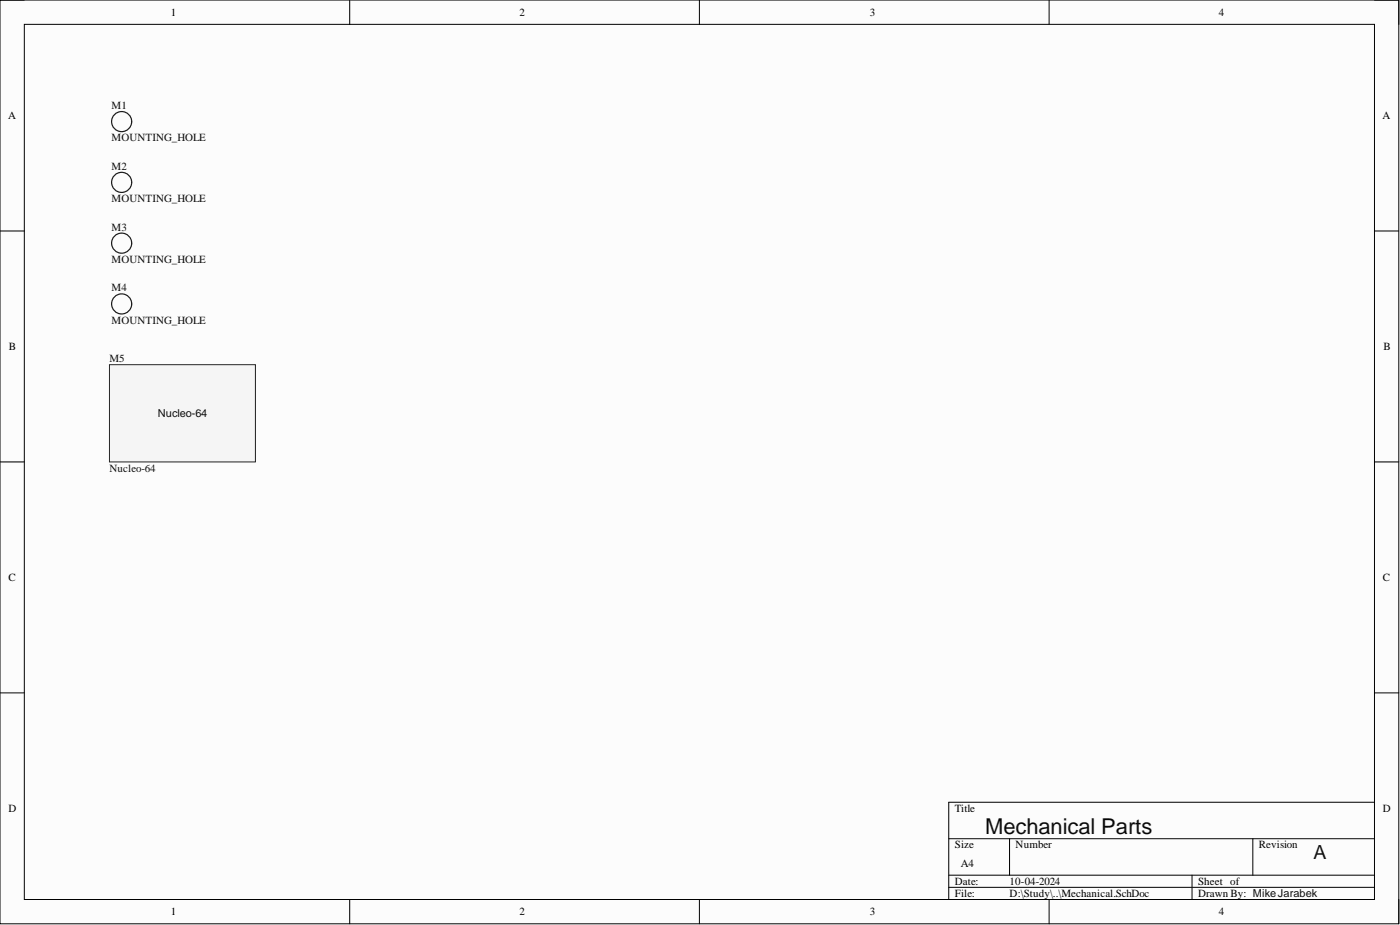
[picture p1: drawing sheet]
<svg xmlns="http://www.w3.org/2000/svg" width="292mm" height="193mm" viewBox="0 0 292 193" stroke-linecap="round" stroke-linejoin="round" font-family="sans-serif">
<path d="M0 0h291.9v192.7h-291.9z" fill-rule="evenodd" fill="#fcfcfc"/>
<path d="M0 0h291.9v192.7h-291.9z" fill="none" stroke="#000" stroke-width=".21"/>
<path d="M5.1 5.1h281.7v182.5h-281.7z" fill-rule="evenodd" fill="#fcfcfc"/>
<g fill="none" stroke="#000" stroke-width=".21">
<path d="M0 0h5.1M5.1 5.1h281.7v182.5h-281.7zM73 0v5.1M145.9 0v5.1M218.9 0v5.1M286.8 0h5.1v5.1M0 48.2h5.1M286.8 48.2h5.1M0 96.4h5.1M286.8 96.4h5.1M0 144.5h5.1M286.8 144.5h5.1"/>
<path d="M198 175h88.8M210.6 175v7.6M261.4 175v7.6M286.8 167.4h-88.8v20.2M73 187.6v5.1M145.9 187.6v5.1M198 182.6h88.8M198 185.1h88.8M218.9 187.6v5.1M248.7 182.6v5M291.9 187.6v5.1"/>
</g>
<g fill="none" stroke="#1c1c1c" stroke-width=".25">
<path d="M27.5 25.4a2.1 2.1 0 0 0-3-1.9 2.1 2.1 0 0 0-.5 3.5 2.1 2.1 0 0 0 3.4-1l.1-.6M27.5 38a2.1 2.1 0 0 0-3-1.9 2.1 2.1 0 0 0-.5 3.5 2.1 2.1 0 0 0 3.4-1l.1-.5M27.5 50.7a2.1 2.1 0 0 0-3-1.9 2.1 2.1 0 0 0-.5 3.5 2.1 2.1 0 0 0 3.4-1l.1-.5"/>
<circle cx="25.4" cy="63.4" r="2.1"/>
</g>
<path d="M22.8 76.1h30.5v20.3h-30.5z" fill-rule="evenodd" fill="#f5f5f5"/>
<path d="M22.8 76.1h30.5v20.3h-30.5z" fill="none" stroke="#262626" stroke-width=".21"/>
<text font-size="4.6" fill="#0e0e0e" x="205.6" y="174">Mechanical Parts</text>
<text font-size="4.1" fill="#0e0e0e" x="274.1" y="179.2">A</text>
<g font-size="2.3">
<text x="35.6" y="3.3">1</text>
<text x="108.4" y="3.3">2</text>
<text x="181.5" y="3.3">3</text>
<text x="254.3" y="3.3">4</text>
<text x="1.7" y="24.9">A</text>
<text x="288.5" y="24.9">A</text>
<text x="1.9" y="73">B</text>
<text x="288.6" y="73">B</text>
<text x="1.8" y="121.2">C</text>
<text x="288.6" y="121.2">C</text>
<text x="1.8" y="169.4">D</text>
<text x="199.2" y="169.4">Title</text>
<text x="288.6" y="169.4">D</text>
<text x="199.2" y="177">Size</text>
<text x="211.9" y="177">Number</text>
<text x="262.7" y="177">Revision</text>
<text x="199.2" y="184.6">Date:</text>
<text x="200.5" y="180.8">A4</text>
<text x="210.6" y="184.6">10-04-2024</text>
<text x="250" y="184.6">Sheet of</text>
<text x="35.6" y="190.9">1</text>
<text x="108.4" y="190.9">2</text>
<text x="181.5" y="190.9">3</text>
<text x="199.2" y="187.1">File:</text>
<text x="210.6" y="187.1">D:\Study\..\Mechanical.SchDoc</text>
<text x="250" y="187.1">Drawn By: MikeJarabek</text>
<text x="254.3" y="190.9">4</text>
</g>
<g font-size="2.3" fill="#0e0e0e">
<text x="23.3" y="22.7">M1</text>
<text x="23.3" y="29.5">MOUNTING_HOLE</text>
<text x="23.3" y="35.4">M2</text>
<text x="23.3" y="42.2">MOUNTING_HOLE</text>
<text x="23.3" y="48.1">M3</text>
<text x="23.3" y="54.9">MOUNTING_HOLE</text>
<text x="23.3" y="60.8">M4</text>
<text x="23.3" y="67.5">MOUNTING_HOLE</text>
<text x="22.8" y="75.6">M5</text>
<text x="32.9" y="87">Nucleo-64</text>
<text x="22.8" y="98.4">Nucleo-64</text>
</g>
</svg>
